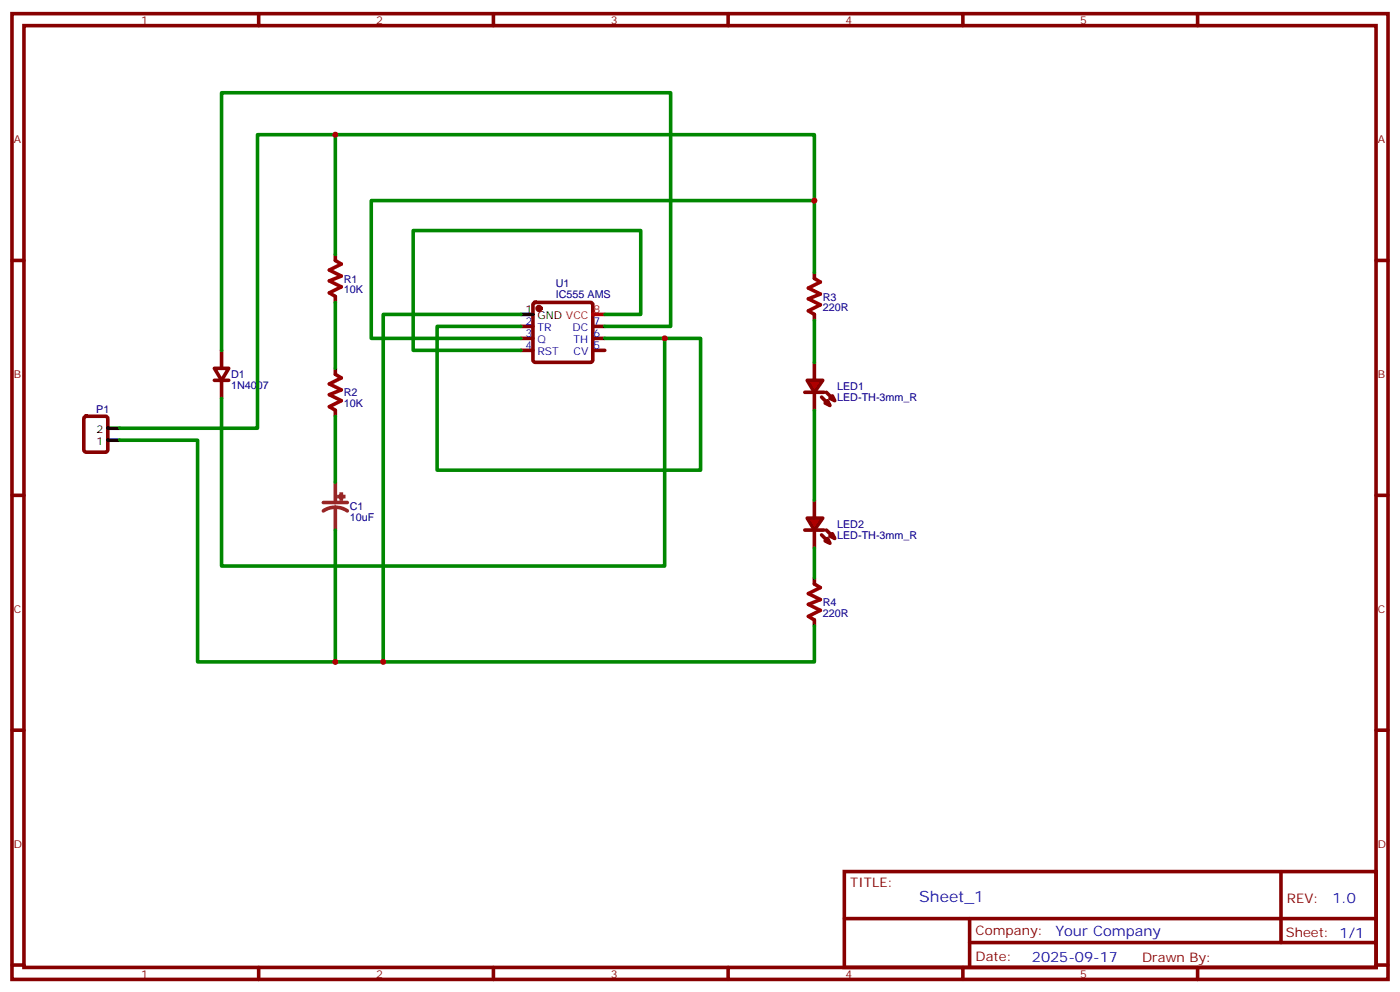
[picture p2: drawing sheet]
<svg xmlns="http://www.w3.org/2000/svg" width="412mm" height="292mm" viewBox="0 0 412 292" stroke-linecap="round" stroke-linejoin="round" font-family="sans-serif">
<g fill="none" stroke="#870000" stroke-width="1.1">
<path d="M3.5 4h405.4v284.4h-405.4zM7.1 7.5h398.2v277.3h-398.2zM76.2 4v3.5M145.3 4v3.5M214.5 4v3.5M283.6 4v3.5M352.8 4v3.5M3.5 76.7h3.6M98.8 74.9v1.8M405.3 76.7h3.6M98.8 87.3v1.7M153.5 96.1h3.5"/>
<path d="M153.5 99.6h3.5M157.2 89.2l.5-.2h16.2l.5 .2 .2 .5v16.3l-.2 .5-.5 .2h-16.2l-.5-.3-.2-.4v-16.3zM174.6 96.1h3.6M174.6 99.6h3.6M239.9 80.2v1.8M239.9 92.6v1.7M63.1 108.4h4.3l-2.1 3.6zM63.1 112h4.3M65.3 103.2v5.2M65.3 112v5.3M98.8 108.4v1.8M153.5 103.2h3.5"/>
<path d="M174.6 103.2h3.6M98.8 120.8v1.8M3.5 145.8h3.6M405.3 145.8h3.6M239.9 170.2v1.7M239.9 182.5v1.8M3.5 215h3.6M405.3 215h3.6M248.7 256.6h156.6v28.2h-156.6zM377.3 256.6v20.9M248.7 270.5h156.5M285.6 277.5h119.6"/>
<path d="M285.6 270.5v14.1M3.5 284.1h3.6M76.2 284.8v3.6M145.3 284.8v3.6M214.5 284.8v3.6M283.6 284.8v3.6M352.8 284.8v3.6M405.3 284.1h3.6"/>
</g>
<circle cx="158.7" cy="90.8" r=".53" fill="#870000" stroke="#870000" stroke-width="1.1"/>
<path d="M153.5 92.6h3.5" fill="none" stroke="#000" stroke-width="1.1"/>
<path d="M174.6 92.6h3.6" fill="none" stroke="#f00" stroke-width="1.1"/>
<path d="M98.8 76.7l1.7 1.1-3.5 1.7 3.5 1.8-3.5 1.4 3.5 1.8-3.5 1.7 1.8 1.1M239.9 82l1.8 1-3.6 1.8 3.6 1.8-3.6 1.4 3.6 1.7-3.6 1.8 1.8 1.1M98.8 110.2l1.7 1.1-3.5 1.7 3.5 1.8-3.5 1.4 3.5 1.8-3.5 1.7 1.8 1.1M239.9 171.9l1.8 1.1-3.6 1.8 3.6 1.7-3.6 1.4 3.6 1.8-3.6 1.8 1.8 1" fill="none" stroke="#a10000" stroke-width="1.1"/>
<path d="M95.2 148h7.1M98.8 149.4l-1.9 .2-1.7 .8M98.8 149.4l1.8 .2 1.7 .8M98.8 142v6M98.8 149.4v6.7" fill="none" stroke="#8c2424" stroke-width="1.1"/>
<g fill="#8c2424" stroke="#8c2424" stroke-width="1.1">
<path d="M99.8 146.2h1.4z"/>
<path d="M100.5 145.5v1.4z"/>
</g>
<g fill="#f00" stroke="#870000" stroke-width="1.1">
<path d="M237.8 112h4.6l-2.5 3.5z"/>
<path d="M237.1 115.5h5.6z"/>
</g>
<g fill="#870000" stroke="#870000" stroke-width="1.1">
<path d="M243.4 115.5l1.4 1.4z"/>
<path d="M242 116.9l1.4 1.4z"/>
</g>
<g fill="#f00" stroke="#870000" stroke-width="1.1">
<path d="M244.5 117.3l.7-.7 .7 1.4z"/>
<path d="M243.8 118l.7 1.4-1.4-.7z"/>
</g>
<path d="M239.9 106.7v5.3M239.9 115.5v5.3" fill="none" stroke="#870000" stroke-width="1.1"/>
<g fill="#f00" stroke="#870000" stroke-width="1.1">
<path d="M237.8 152.5h4.6l-2.5 3.6z"/>
<path d="M237.1 156.1h5.6z"/>
</g>
<g fill="#870000" stroke="#870000" stroke-width="1.1">
<path d="M243.4 156.1l1.4 1.4z"/>
<path d="M242 157.5l1.4 1.4z"/>
</g>
<g fill="#f00" stroke="#870000" stroke-width="1.1">
<path d="M244.5 157.8l.7-.7 .7 1.4z"/>
<path d="M243.1 159.2l.7-.7 .7 1.4z"/>
</g>
<path d="M24.9 122.8l.5-.2h5.6l.7 .4v9.4l-.4 .7h-5.9l-.7-.4v-9.4zM239.9 147.2v5.3M239.9 156.1v5.3" fill="none" stroke="#870000" stroke-width="1.1"/>
<path d="M31.7 129.6h3.6M31.7 126.1h3.6" fill="none" stroke="#000" stroke-width="1.1"/>
<g fill="none" stroke="#008700" stroke-width="1.1">
<path d="M98.8 39.7h-23v86.4h-40.5M239.9 59.1h-130.5v40.5h44.1M98.8 74.9v-35.2h141.1v40.5M98.8 89v19.4M153.5 96.1h-24.7v42.3h77.6v-38.8h-28.2M153.5 92.6h-40.6v102.3M178.2 92.6h10.5v-24.7h-67v35.3h31.8M178.2 96.1h19.4v-68.8h-132.3v75.9M195.8 99.6v67.1h-130.5v-49.4M239.9 94.3v12.4M35.3 129.6h22.9v65.3h40.6M98.8 122.6v19.4"/>
<path d="M239.9 120.8v26.4M98.8 156.1v38.8h141.1v-10.6M239.9 161.4v8.8"/>
</g>
<g fill="#c00">
<circle cx="239.9" cy="59.1" r=".88"/>
<circle cx="112.9" cy="194.9" r=".88"/>
<circle cx="195.8" cy="99.6" r=".88"/>
<circle cx="98.8" cy="39.7" r=".88"/>
<circle cx="98.8" cy="194.9" r=".88"/>
</g>
<text font-size="4.6" fill="#00f" x="270.8" y="265.6">Sheet_1</text>
<g font-size="4.2" fill="#00f">
<text x="392.5" y="265.9">1.0</text>
<text x="310.9" y="275.4">Your Company</text>
<text x="304" y="283.2">2025-09-17</text>
</g>
<g font-size="3.9" fill="#800">
<text x="250.5" y="261.2">TITLE:</text>
<text x="379.1" y="265.9">REV:</text>
<text x="287.4" y="275.4">Company:</text>
<text x="378.7" y="276">Sheet: 1/1</text>
<text x="287.4" y="283.1">Date:</text>
<text x="336.4" y="283.2">Drawn By:</text>
</g>
<g font-size="3.2" fill="#800">
<text x="41.6" y="7">1</text>
<text x="110.8" y="7">2</text>
<text x="179.9" y="7">3</text>
<text x="249.1" y="7">4</text>
<text x="318.2" y="7">5</text>
<text x="4.1" y="42.1">A</text>
<text x="405.9" y="42.1">A</text>
<text x="4.1" y="111.3">B</text>
<text x="405.9" y="111.3">B</text>
<text x="4.1" y="180.4">C</text>
<text x="405.9" y="180.4">C</text>
<text x="4.1" y="249.6">D</text>
<text x="405.9" y="249.6">D</text>
<text x="41.6" y="287.8">1</text>
<text x="110.8" y="287.8">2</text>
<text x="179.9" y="287.8">3</text>
<text x="249.1" y="287.8">4</text>
<text x="318.2" y="287.8">5</text>
</g>
<g font-size="3.2" fill="#000080">
<text x="101.2" y="83.2">R1</text>
<text x="101.2" y="86.4">10K</text>
<text x="163.7" y="87.7">IC555 AMS</text>
<text x="163.7" y="84.5">U1</text>
<text x="242.4" y="88.5">R3</text>
<text x="242.4" y="91.7">220R</text>
<text x="68.1" y="111.4">D1</text>
<text x="68.1" y="114.6">1N4007</text>
<text x="101.2" y="119.9">10K</text>
<text x="101.2" y="116.7">R2</text>
<text x="246.6" y="118.1">LED-TH-3mm_R</text>
<text x="246.6" y="115">LED1</text>
<text x="28.3" y="121.5">P1</text>
<text x="103" y="153.4">10uF</text>
<text x="103" y="150.2">C1</text>
<text x="246.6" y="155.5">LED2</text>
<text x="246.6" y="158.7">LED-TH-3mm_R</text>
<text x="242.4" y="178.5">R4</text>
<text x="242.4" y="181.6">220R</text>
</g>
<g font-size="3.2">
<text x="154.8" y="92.2">1</text>
<text x="158.3" y="94">GND VCC</text>
<text x="28.4" y="131">1</text>
<text x="28.4" y="127.5">2</text>
</g>
<g font-size="3.2" fill="#00f">
<text x="154.8" y="95.7">2</text>
<text x="174.8" y="95.7">7</text>
<text x="154.8" y="99.3">3</text>
<text x="158.3" y="97.5">TR</text>
<text x="158.3" y="101">Q</text>
<text x="168.7" y="97.5">DC</text>
<text x="169" y="101">TH</text>
<text x="174.8" y="99.3">6</text>
<text x="154.8" y="102.8">4</text>
<text x="158.3" y="104.6">RST</text>
<text x="168.9" y="104.6">CV</text>
<text x="174.8" y="102.8">5</text>
</g>
<text font-size="3.2" fill="#f00" x="174.8" y="92.2">8</text>
</svg>
